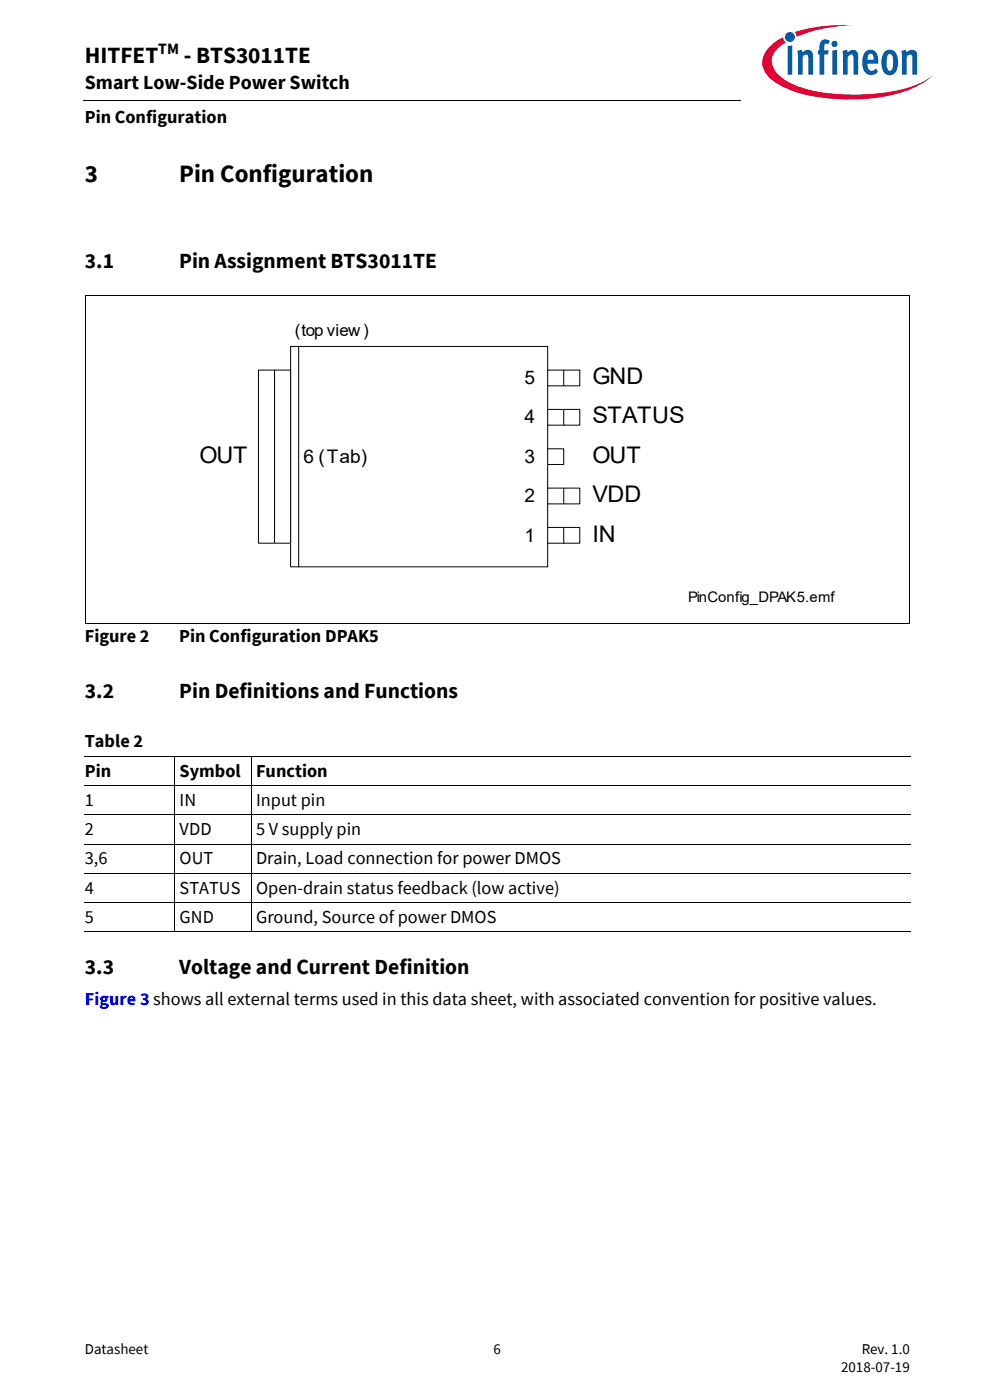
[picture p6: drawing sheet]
<svg xmlns="http://www.w3.org/2000/svg" width="210mm" height="297mm" viewBox="0 0 210 297" stroke-linecap="round" stroke-linejoin="round" font-family="sans-serif">
<path d="M17.7 21.3l.1 .1z" fill="#000"/>
<path d="M17.8 21.4h140.5" fill="none" stroke="#000" stroke-width=".21"/>
<path d="M157.3 5.1h42.7v21.5h-42.7z" fill="#fff"/>
<path d="M168.6 6.8l.4 1 1.4-.5a31.9 31.9 0 0 1 10.7-1.9 32.2 32.2 0 0 0-12.5 1.4zM163.4 9.8a4.3 4.3 0 0 0 0 6.9 21.8 21.8 0 0 0 11.7 4.1 38.5 38.5 0 0 0 18.7-2.1 14.3 14.3 0 0 0 4.2-2.8 18.4 18.4 0 0 1-8.8 3.5 40.4 40.4 0 0 1-20.2-1.2l-1.6-.7a6.4 6.4 0 0 1-3.7-4.4 5.1 5.1 0 0 1 2.9-4.1l-.3-.3-.2-.8-1 .5z" fill-rule="evenodd" fill="#e30034"/>
<path d="M166.5 7.8a1.06 1.06 0 0 0 2.1 0 1.06 1.06 0 0 0-2.1 0zM167.1 9.8v6h.9v-6.2zM169.1 10.8l.2 1.3v3.7h.9v-3.8l.7-.4h.3l.2 .3v3.9h1v-3.9a1.21 1.21 0 0 0-.8-1.3 1.21 1.21 0 0 0-1.4 .5l-.1-.6zM174.3 8.6a2.41 2.41 0 0 0-.5 2.1h-.3v.9h.3v4.2h1v-4.2h.8l.2-.9h-1v-.9a.49 .49 0 0 1 .3-.6 .49 .49 0 0 1 .6 .2l.3-.7a1.45 1.45 0 0 0-1.7-.1zM176.5 10.7v5.1h1v-5.2zM176.3 9.3a.7 .7 0 0 0 1.4 0 .7 .7 0 0 0-1.4 0zM178.7 10.8l.1 5h1v-3.8a.64 .64 0 0 1 .5-.5 .64 .64 0 0 1 .7 .4v3.9h1v-3.9a1.22 1.22 0 0 0-.8-1.3 1.22 1.22 0 0 0-1.4 .5l-.2-.6zM183.7 10.8a3.9 3.9 0 0 0-.1 4.7 1.76 1.76 0 0 0 2.6-.3l-.4-.7a.99 .99 0 0 1-1.6 .1l-.2-1.1h2.3v-.2a2.3 2.3 0 0 0-1.5-2.8h-.5zM184.2 11.7a.65 .65 0 0 1 .9-.2 .65 .65 0 0 1 .2 .9v.3h-1.3zM187.7 10.9a3.9 3.9 0 0 0 .1 4.8 1.68 1.68 0 0 0 2.6-1.5 3.8 3.8 0 0 0-.7-3.3 1.59 1.59 0 0 0-2 0zM188.4 11.6l.2-.1a.86 .86 0 0 1 .8 1.2v.7a1.26 1.26 0 0 1-.6 1.7 2.12 2.12 0 0 1-.7-2.4l.1-.9zM191.2 10.8l.1 5h1v-3.8l.7-.4h.3l.2 .3v3.9h1v-4.2a1.08 1.08 0 0 0-.6-1 1.08 1.08 0 0 0-1.3 .2l-.4 .3v-.6z" fill-rule="evenodd" fill="#005da9"/>
<path d="M18 160.5h175.2M18 166.7h175.2M18 172.9h175.2M18 179.1h175.2M37.1 160.5v37.1M53.3 160.5v37.1M18 185.2h175.2M18 191.4h175.2M18 197.6h175.2" fill="none" stroke="#000" stroke-width=".21"/>
<path d="M61.6 73.5h54.6v46.8h-54.6z" fill="#fff"/>
<path d="M61.6 73.5h54.6v46.8h-54.6z" fill="none" stroke="#000" stroke-width=".21"/>
<path d="M116.2 78.5h3.4v3.4h-3.4z" fill="#fff"/>
<path d="M116.2 78.5h3.4v3.4h-3.4z" fill="none" stroke="#000" stroke-width=".21"/>
<path d="M119.6 78.5h3.4v3.4h-3.4z" fill="#fff"/>
<path d="M63.4 73.5v46.8M119.6 78.5h3.4v3.4h-3.4z" fill="none" stroke="#000" stroke-width=".21"/>
<path d="M58.2 78.5h3.4v36.7h-3.4z" fill="#fff"/>
<path d="M58.2 78.5h3.4v36.7h-3.4z" fill="none" stroke="#000" stroke-width=".21"/>
<path d="M54.8 78.5h3.4v36.7h-3.4z" fill="#fff"/>
<path d="M54.8 78.5h3.4v36.7h-3.4z" fill="none" stroke="#000" stroke-width=".21"/>
<path d="M116.2 86.9h3.4v3.3h-3.4z" fill="#fff"/>
<path d="M116.2 86.9h3.4v3.3h-3.4z" fill="none" stroke="#000" stroke-width=".21"/>
<path d="M116.2 95.2h3.4v3.3h-3.4z" fill="#fff"/>
<path d="M116.2 95.2h3.4v3.3h-3.4z" fill="none" stroke="#000" stroke-width=".21"/>
<path d="M116.2 103.6h3.4v3.3h-3.4z" fill="#fff"/>
<path d="M116.2 103.6h3.4v3.3h-3.4z" fill="none" stroke="#000" stroke-width=".21"/>
<path d="M116.2 111.9h3.4v3.3h-3.4z" fill="#fff"/>
<path d="M116.2 111.9h3.4v3.3h-3.4z" fill="none" stroke="#000" stroke-width=".21"/>
<path d="M119.6 86.9h3.4v3.3h-3.4z" fill="#fff"/>
<path d="M119.6 86.9h3.4v3.3h-3.4z" fill="none" stroke="#000" stroke-width=".21"/>
<path d="M119.6 103.6h3.4v3.3h-3.4z" fill="#fff"/>
<path d="M119.6 103.6h3.4v3.3h-3.4z" fill="none" stroke="#000" stroke-width=".21"/>
<path d="M119.6 111.9h3.4v3.3h-3.4z" fill="#fff"/>
<path d="M18 62.6h175M18 62.6v69.7M192.9 62.6v69.7M119.6 111.9h3.4v3.3h-3.4zM18 132.3h174.9" fill="none" stroke="#000" stroke-width=".21"/>
<path d="M142.6 125.2h34.9v3.4h-34.9z" fill="none" stroke="#fff" stroke-width=".31"/>
<g font-size="5.3">
<text x="18" y="38.5">3</text>
<text x="38" y="38.5">Pin Configuration</text>
</g>
<g font-size="4.9">
<text x="18" y="13.4">HITFET</text>
<text x="39" y="13.4">- BTS3011TE</text>
<text x="125.7" y="81.4">GND</text>
<text x="125.7" y="89.8">STATUS</text>
<text x="42.3" y="98.2">OUT</text>
<text x="125.7" y="98.2">OUT</text>
<text x="125.7" y="106.6">VDD</text>
<text x="125.7" y="115">IN</text>
</g>
<g font-size="4.6">
<text x="18" y="56.8">3.1</text>
<text x="38" y="56.8">Pin Assignment BTS3011TE</text>
<text x="18" y="148.1">3.2</text>
<text x="38" y="148.1">Pin Definitions and Functions</text>
<text x="18" y="206.6">3.3</text>
<text x="38" y="206.6">Voltage and Current Definition</text>
</g>
<text font-size="4.2" x="18" y="19">Smart Low-Side Power Switch</text>
<g font-size="4">
<text x="111.3" y="81.4">5</text>
<text x="111.3" y="89.8">4</text>
<text x="64.4" y="98.2">6 (Tab)</text>
<text x="111.3" y="98.2">3</text>
<text x="111.3" y="106.6">2</text>
<text x="111.3" y="115">1</text>
</g>
<g font-size="3.9">
<text x="18" y="26.2">Pin Configuration</text>
<text x="18" y="136.3">Figure 2</text>
<text x="38" y="136.3">Pin Configuration DPAK5</text>
<text x="18" y="158.5">Table 2</text>
<text x="18" y="164.9">Pin</text>
<text x="38.1" y="164.9">Symbol</text>
<text x="54.3" y="164.9">Function</text>
<text x="18" y="171.1">1</text>
<text x="38.1" y="171.1">IN</text>
<text x="54.3" y="171.1">Input pin</text>
<text x="18" y="177.2">2</text>
<text x="38.1" y="177.2">VDD</text>
<text x="54.3" y="177.2">5 V supply pin</text>
<text x="18" y="183.4">3,6</text>
<text x="38.1" y="183.4">OUT</text>
<text x="54.3" y="183.4">Drain, Load connection for power DMOS</text>
<text x="18" y="189.6">4</text>
<text x="38.1" y="189.6">STATUS</text>
<text x="54.3" y="189.6">Open-drain status feedback (low active)</text>
<text x="18" y="195.7">5</text>
<text x="38.1" y="195.7">GND</text>
<text x="54.3" y="195.7">Ground, Source of power DMOS</text>
</g>
<text font-size="3.9" fill="#00f" x="18" y="213.2">Figure 3 shows all external terms used in this data sheet, with associated convention for positive values.</text>
<text font-size="3.5" x="62.6" y="71.3">(top view)</text>
<text font-size="3.3" x="33.6" y="11.5">TM</text>
<g font-size="3.2">
<text x="18" y="287.3">Datasheet</text>
<text x="104.7" y="287.3">6</text>
<text x="182.8" y="287.3">Rev. 1.0</text>
<text x="178.4" y="291.2">2018-07-19</text>
</g>
<text font-size="3.1" x="146" y="127.8">PinConfig_DPAK5.emf</text>
</svg>
